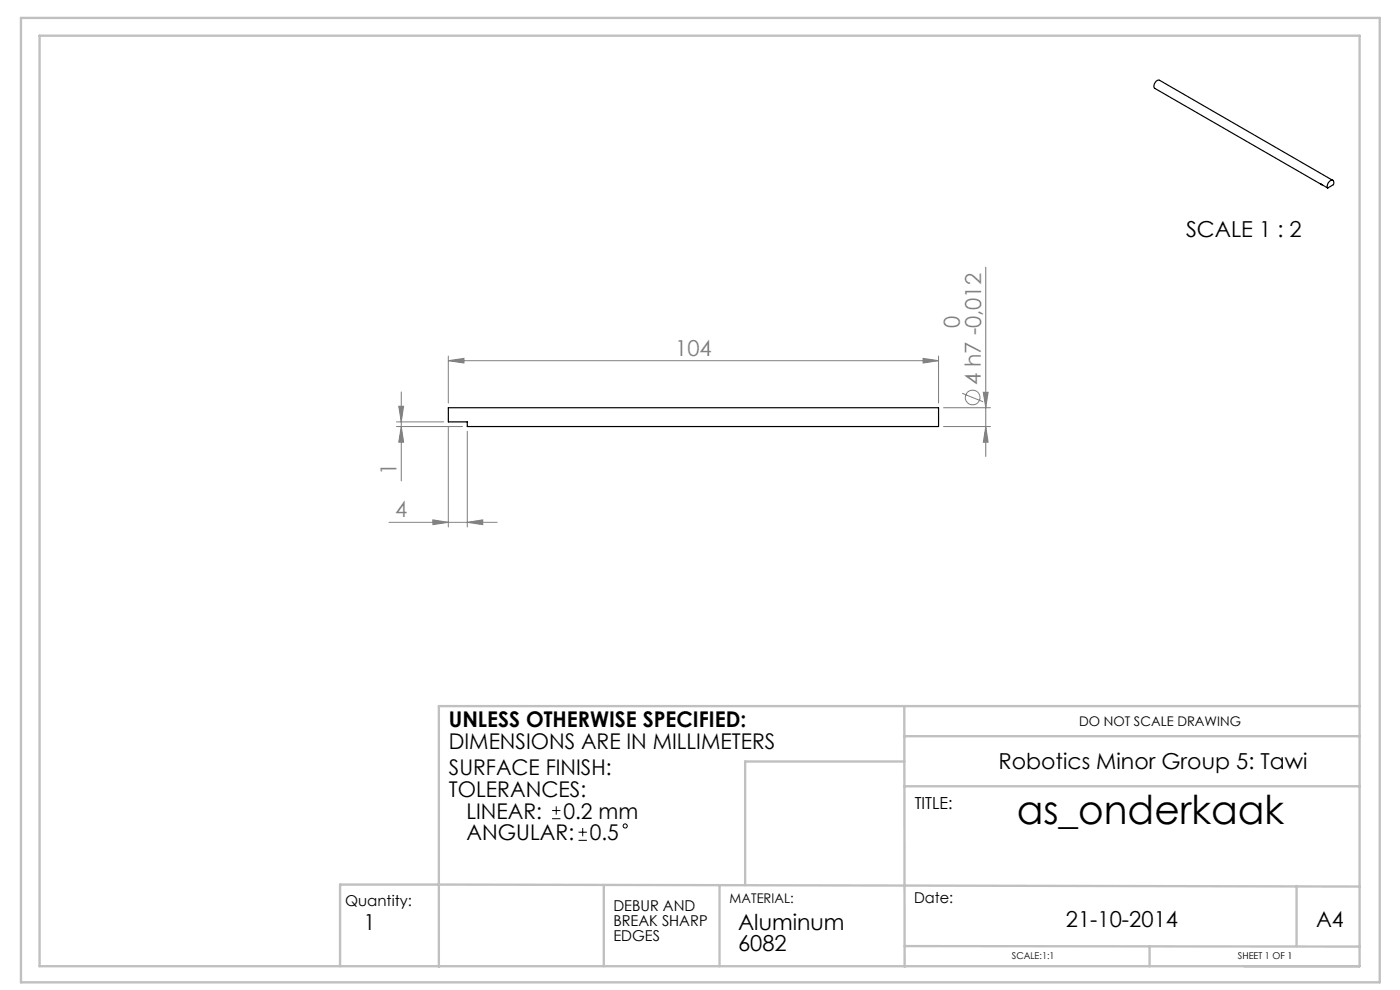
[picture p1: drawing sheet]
<svg xmlns="http://www.w3.org/2000/svg" width="297mm" height="210mm" viewBox="0 0 297 210" stroke-linecap="round" stroke-linejoin="round" font-family="sans-serif">
<g fill="none" stroke="#808080" stroke-width=".21">
<path d="M209.1 56.7v40.1M95.1 76.5l3.3-.5v1zM95.1 75.5v10M95.1 76.5h104M195.8 76l3.3 .5-3.3 .5zM199.1 75.5v10M84.1 90.5h14M84.1 89.5h10M84.6 86.2h1l-.5 3.3zM85.1 90.5l.5 3.3h-1zM85.1 83.1v18.9M95.1 90.5v21.3"/>
<path d="M99.1 91.5v20.3M200.1 86.5h10M200.1 90.5h10M204.1 83.4l4.5 1.8M208.6 83.2h1l-.5 3.3zM209.1 90.5l.5 3.3h-1zM82.5 110.8h23M91.8 110.3l3.3 .5-3.3 .5zM99.1 110.8l3.3-.5v1z"/>
<circle cx="206.3" cy="84.3" r="1.55"/>
</g>
<g fill="none" stroke="#000" stroke-width=".21">
<path d="M117.1 173.7h1.8M117.1 171.9h1.8M118 171.1v1.7M122.7 178.3h1.8M122.7 176.5h1.8M123.6 175.6v1.8"/>
<circle cx="132.6" cy="175.2" r=".44"/>
</g>
<g fill="none" stroke="#c0c0c0" stroke-width=".5">
<path d="M4.4 3.8h288.3v204.6h-288.3zM8.4 7.6h280v197.4h-280zM191.8 149.8l.1 55.3M191.8 156.2h96.6M288.4 149.8h-195.3v55.3M191.8 166.8h96.6M191.8 161.5h-33.7v26.3M128.1 187.7v17.3M152.6 187.7v17.3M275.1 188v12.7M288.4 188.1l-216.3-.5v17.4M191.9 200.7l96.5 .1"/>
<path d="M243.9 200.7v4.3"/>
</g>
<g fill="#808080">
<path d="M91.8 110.3l3.3 .5-3.3 .5zM99.1 110.8l3.3-.5v1zM95.1 76.5l3.3-.5v1zM195.8 76l3.3 .5-3.3 .5z"/>
<path d="M208.6 83.2h1l-.5 3.3zM209.1 90.5l.5 3.3h-1zM84.6 86.2h1l-.5 3.3zM85.1 90.5l.5 3.3h-1z"/>
</g>
<path d="M280.5 39.2l-.3-.2 1.5 .9M282.1 38.4a.54 .54 0 0 1 .8 0 .54 .54 0 0 1 0 .8l-1.2 .7a1.31 1.31 0 0 1 .4-1.5zM282.8 38.3l-36.8-21.3a1.16 1.16 0 0 0-1 1.8l35.4 20.3M95.1 86.5h104v4h-100v-1h-4z" fill="none" stroke="#000" stroke-width=".25"/>
<text font-size="8.5" x="215.7" y="174.8">as_onderkaak</text>
<g font-size="4.7">
<text x="251.6" y="50.3">SCALE 1 : 2</text>
<text x="211.8" y="163.1">Robotics Minor Group 5: Tawi</text>
<text x="77.1" y="197.3">1</text>
<text x="156.6" y="197.3">Aluminum</text>
<text x="226.1" y="196.6">21-10-2014</text>
<text x="156.6" y="201.8">6082</text>
</g>
<g font-size="4.7" fill="#808080">
<text x="203.6" y="69.6" transform="rotate(-90 203.6 69.6)">0</text>
<text x="143.3" y="75.5">104</text>
<text x="208.1" y="81.7" transform="rotate(-90 208.1 81.7)">4 h7 -0,012</text>
<text x="84.1" y="100.7" transform="rotate(-90 84.1 100.7)">1</text>
<text x="83.8" y="109.8">4</text>
</g>
<g font-size="4.6">
<text x="95.2" y="154.3">UNLESS OTHERWISE SPECIFIED:</text>
<text x="95.2" y="158.9">DIMENSIONS ARE IN MILLIMETERS</text>
<text x="95.2" y="164.5">SURFACE FINISH:</text>
<text x="95.2" y="169.1">TOLERANCES:</text>
<text x="98.9" y="173.7">LINEAR:</text>
<text x="119.5" y="173.7">0.2 mm</text>
<text x="99" y="178.2">ANGULAR:</text>
<text x="125.1" y="178.2">0.5</text>
<text x="279.2" y="196.6">A4</text>
</g>
<text font-size="3.5" x="194" y="171.7">TITLE:</text>
<g font-size="3.2">
<text x="193.9" y="191.5">Date:</text>
<text x="73.2" y="192.2">Quantity:</text>
<text x="130.1" y="193.2">DEBUR AND</text>
<text x="130.1" y="196.4">BREAK SHARP</text>
<text x="130.1" y="199.6">EDGES</text>
</g>
<g font-size="2.8">
<text x="228.9" y="153.9">DO NOT SCALE DRAWING</text>
<text x="154.8" y="191.5">MATERIAL:</text>
</g>
<g font-size="2">
<text x="214.7" y="203.5">SCALE:1:1</text>
<text x="262.6" y="203.5">SHEET 1 OF 1</text>
</g>
</svg>
